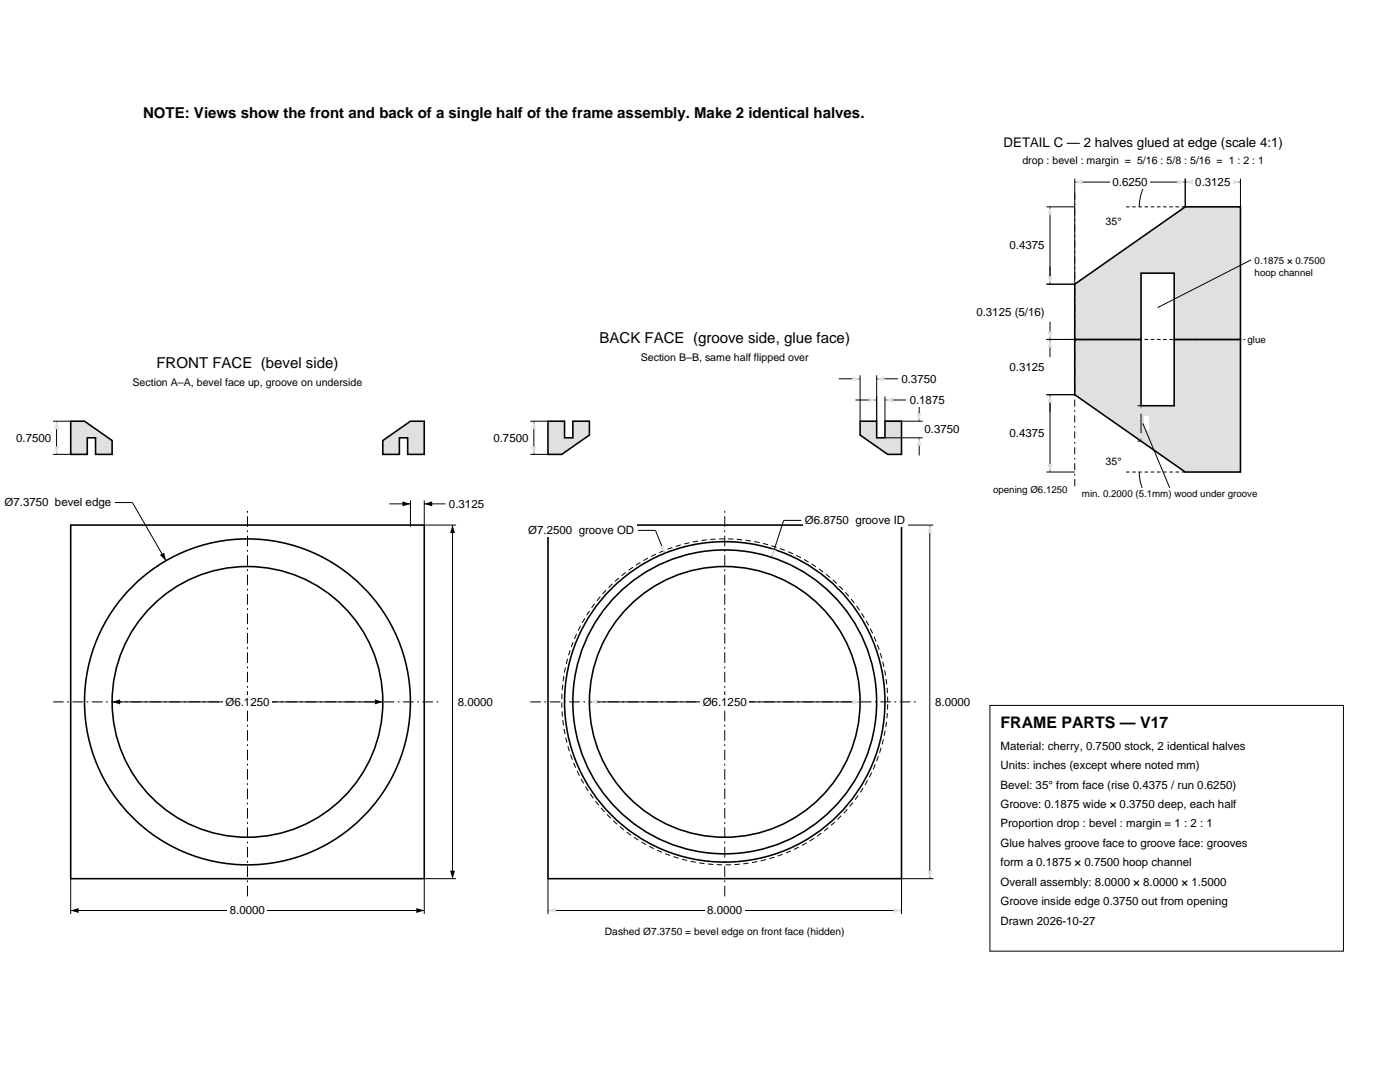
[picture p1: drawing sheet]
<svg xmlns="http://www.w3.org/2000/svg" width="279mm" height="216mm" viewBox="0 0 279 216" stroke-linecap="round" stroke-linejoin="round" font-family="sans-serif">
<g fill="none" stroke="#000" stroke-width=".32">
<path d="M14.1 104.8h70.6v70.5h-70.6z"/>
<circle cx="49.4" cy="140.1" r="32.5"/>
<circle cx="49.4" cy="140.1" r="27"/>
</g>
<path d="M10.6 140.1h77.6M49.4 178.9v-77.7" fill="none" stroke="#000" stroke-width=".2" stroke-dasharray="2.1 .7 .4 .7" stroke-linecap="butt"/>
<path d="M14.1 175.3v7.1M84.7 175.3v7.1M14.1 181.7h70.6" fill="none" stroke="#000" stroke-width=".2"/>
<path d="M14.1 181.7l1.6-.5v1zM83.1 181.2l1.6 .5-1.6 .5z" fill="#000"/>
<path d="M45.5 180.3h7.8v2.7h-7.8z" fill-rule="evenodd" fill="#fff"/>
<path d="M84.7 104.8h6.3M90.3 104.8v70.5M84.7 175.3h6.3" fill="none" stroke="#000" stroke-width=".2"/>
<path d="M90.3 104.8l.5 1.6h-1zM89.8 173.7h1l-.5 1.6z" fill="#000"/>
<path d="M90.9 138.7h7.9v2.7h-7.9z" fill-rule="evenodd" fill="#fff"/>
<path d="M22.4 140.1h54" fill="none" stroke="#000" stroke-width=".2"/>
<path d="M22.4 140.1l1.6-.5v.9zM74.8 139.6l1.6 .5-1.6 .4z" fill="#000"/>
<path d="M44.6 138.7h9.6v2.7h-9.6z" fill-rule="evenodd" fill="#fff"/>
<path d="M22.9 100.3h3.5l6.7 11.6" fill="none" stroke="#000" stroke-width=".2"/>
<path d="M31.9 110.8l.9-.5 .3 1.6z" fill="#000"/>
<path d="M.5 98.9h22.1v2.7h-22.1z" fill-rule="evenodd" fill="#fff"/>
<path d="M81.9 99.8v5.3M84.7 99.8v5M77.7 100.5h4.2M84.7 100.5h4.2" fill="none" stroke="#000" stroke-width=".2"/>
<path d="M80.3 100l1.6 .5-1.6 .5zM84.7 100.5l1.6-.5v1z" fill="#000"/>
<path d="M89.2 99.2h7.8v2.6h-7.8z" fill-rule="evenodd" fill="#fff"/>
<g fill="#e0e0e0" stroke="#000" stroke-width=".32">
<path d="M14.1 84h2.8l5.5 3.9v2.8h-3.3v-3.3h-1.7v3.3h-3.3z" fill-rule="evenodd"/>
<path d="M76.4 87.9l5.5-3.9h2.8v6.7h-3.3v-3.3h-1.7v3.3h-3.3z" fill-rule="evenodd"/>
</g>
<path d="M10.6 90.7h3.5M10.6 84h3.5M11.3 84v6.7" fill="none" stroke="#000" stroke-width=".2"/>
<g fill="#e0e0e0">
<path d="M10.8 89.1h1l-.5 1.6z"/>
<path d="M11.3 84l.5 1.6h-1z"/>
</g>
<g fill="#fff">
<path d="M2.8 86h7.9v2.7h-7.9z" fill-rule="evenodd"/>
<path d="M30.8 70.6h37.2v3.4h-37.2z" fill-rule="evenodd"/>
<path d="M26 75.1h46.8v2.4h-46.8z" fill-rule="evenodd"/>
</g>
<g fill="none" stroke="#000" stroke-width=".32">
<path d="M109.4 104.8h70.5v70.5h-70.5z"/>
<circle cx="144.6" cy="140.1" r="32"/>
<circle cx="144.6" cy="140.1" r="30.3"/>
<circle cx="144.6" cy="140.1" r="27"/>
</g>
<path d="M177.2 140.1a32.5 32.5 0 0 0-48.2-28.6 32.5 32.5 0 0 0-1.9 55.9 32.5 32.5 0 0 0 50-25l.1-2.3" fill="none" stroke="#000" stroke-width=".2" stroke-dasharray="1.1 .7" stroke-linecap="butt"/>
<path d="M105.8 140.1h77.6M144.6 178.9v-77.7" fill="none" stroke="#000" stroke-width=".2" stroke-dasharray="2.1 .7 .4 .7" stroke-linecap="butt"/>
<path d="M109.4 175.3v7.1M179.9 175.3v7.1M109.4 181.7h70.5" fill="none" stroke="#000" stroke-width=".2"/>
<g fill="#e0e0e0">
<path d="M109.4 181.7l1.5-.5v1z"/>
<path d="M178.3 181.2l1.6 .5-1.6 .5z"/>
</g>
<path d="M140.7 180.3h7.9v2.7h-7.9z" fill-rule="evenodd" fill="#fff"/>
<path d="M179.9 104.8h6.4M185.6 104.8v70.5M179.9 175.3h6.4" fill="none" stroke="#000" stroke-width=".2"/>
<g fill="#e0e0e0">
<path d="M185.1 173.7h1l-.5 1.6z"/>
<path d="M185.6 104.8l.5 1.6h-1z"/>
</g>
<path d="M186.2 138.7h7.9v2.7h-7.9z" fill-rule="evenodd" fill="#fff"/>
<path d="M117.6 140.1h54" fill="none" stroke="#000" stroke-width=".2"/>
<g fill="#e0e0e0">
<path d="M170.1 139.6l1.5 .5-1.5 .4z"/>
<path d="M117.6 140.1l1.6-.5v.9z"/>
</g>
<path d="M139.8 138.7h9.7v2.7h-9.7z" fill-rule="evenodd" fill="#fff"/>
<path d="M156.4 103.8l-2.4 7.4" fill="none" stroke="#000" stroke-width=".2"/>
<path d="M154 109.6l1 .3-1 1.3z" fill="#e0e0e0"/>
<path d="M156.4 103.8h3.5" fill="none" stroke="#000" stroke-width=".2"/>
<path d="M160.2 102.5h20.9v2.6h-20.9z" fill-rule="evenodd" fill="#fff"/>
<path d="M130.8 105.8l1.9 4.6" fill="none" stroke="#000" stroke-width=".2"/>
<path d="M131.6 109.1l.9-.3 .2 1.6z" fill="#e0e0e0"/>
<path d="M127.3 105.8h3.5" fill="none" stroke="#000" stroke-width=".2"/>
<g fill="#fff">
<path d="M105 104.5h22v2.6h-22z" fill-rule="evenodd"/>
<path d="M120.3 184.7h48.7v2.4h-48.7z" fill-rule="evenodd"/>
</g>
<g fill="#e0e0e0" stroke="#000" stroke-width=".32">
<path d="M109.4 84h3.3v3.4h1.6v-3.4h3.3v2.8l-5.5 3.9h-2.7z" fill-rule="evenodd"/>
<path d="M171.6 84h3.4v3.4h1.6v-3.4h3.3v6.7h-2.7l-5.6-3.9z" fill-rule="evenodd"/>
</g>
<path d="M105.8 90.7h3.6M105.8 84h3.6M106.5 84v6.7" fill="none" stroke="#000" stroke-width=".2"/>
<g fill="#e0e0e0">
<path d="M106 89.1h1l-.5 1.6z"/>
<path d="M106.5 84l.5 1.6h-1z"/>
</g>
<path d="M98 86h7.9v2.7h-7.9z" fill-rule="evenodd" fill="#fff"/>
<path d="M176.6 87.4h7.5M176.6 84h7.5M183.4 80.5v3.5M183.4 87.4v3.5" fill="none" stroke="#000" stroke-width=".2"/>
<g fill="#e0e0e0">
<path d="M183.4 87.4l.5 1.5h-.9z"/>
<path d="M183 82.5h.9l-.5 1.5z"/>
</g>
<path d="M184.1 84.4h7.8v2.6h-7.8z" fill-rule="evenodd" fill="#fff"/>
<path d="M170.7 79.8h4.3M175 79.1v4.9M176.6 79.1v4.9M176.6 79.8h4.2" fill="none" stroke="#000" stroke-width=".2"/>
<g fill="#e0e0e0">
<path d="M173.4 79.3l1.6 .5-1.6 .5z"/>
<path d="M176.6 79.8l1.6-.5v1z"/>
</g>
<path d="M181.1 78.5h7.9v2.6h-7.9z" fill-rule="evenodd" fill="#fff"/>
<path d="M167.4 75.6h4.2M171.6 74.9v9.1M175 74.9v9.1M175 75.6h4.2" fill="none" stroke="#000" stroke-width=".2"/>
<g fill="#e0e0e0">
<path d="M170.1 75.1l1.5 .5-1.5 .5z"/>
<path d="M175 75.6l1.5-.5v1z"/>
</g>
<g fill="#fff">
<path d="M179.5 74.2h7.8v2.7h-7.8z" fill-rule="evenodd"/>
<path d="M119.2 65.7h50.9v3.4h-50.9z" fill-rule="evenodd"/>
<path d="M127.5 70.1h34.3v2.5h-34.3z" fill-rule="evenodd"/>
</g>
<g fill="#e0e0e0" stroke="#000" stroke-width=".32">
<path d="M214.5 67.7h13.2v13.3h6.6v-13.3h13.3v26.5h-11.1l-22-15.4z" fill-rule="evenodd"/>
<path d="M214.5 56.7l22-15.4h11.1v26.4h-13.3v-13.2h-6.6v13.2h-13.2z" fill-rule="evenodd"/>
</g>
<path d="M212.4 67.7h36.6" fill="none" stroke="#000" stroke-width=".2" stroke-dasharray=".7 .5" stroke-linecap="butt"/>
<path d="M248.5 66.7h4.6v2.3h-4.6z" fill-rule="evenodd" fill="#fff"/>
<path d="M236.5 41.3h-12" fill="none" stroke="#000" stroke-width=".2" stroke-dasharray=".7 .5" stroke-linecap="butt"/>
<path d="M229 36a9.2 9.2 0 0 0-1.6 5.3" fill="none" stroke="#000" stroke-width=".2"/>
<path d="M220.2 42.9h4.1v2.4h-4.1z" fill-rule="evenodd" fill="#fff"/>
<path d="M236.5 94.2h-12" fill="none" stroke="#000" stroke-width=".2" stroke-dasharray=".7 .5" stroke-linecap="butt"/>
<path d="M227.4 94.2a9.2 9.2 0 0 0 1.6 5.3" fill="none" stroke="#000" stroke-width=".2"/>
<path d="M220.2 90.8h4.1v2.5h-4.1z" fill-rule="evenodd" fill="#fff"/>
<path d="M208.8 56.7h5.7M208.8 41.3h5.7M209.5 41.3v15.4" fill="none" stroke="#000" stroke-width=".2"/>
<g fill="#e0e0e0">
<path d="M209.1 55.1h.9l-.5 1.6z"/>
<path d="M209.5 41.3l.5 1.6h-.9z"/>
</g>
<path d="M201.1 47.7h7.8v2.6h-7.8z" fill-rule="evenodd" fill="#fff"/>
<path d="M208.8 56.7h5.7M209.5 53.2v3.5M208.8 67.7h5.7M209.5 67.7v3.6" fill="none" stroke="#000" stroke-width=".2"/>
<g fill="#e0e0e0">
<path d="M209.5 67.7l.5 1.6h-.9z"/>
<path d="M209.1 55.1h.9l-.5 1.6z"/>
</g>
<path d="M194.4 60.9h14.5v2.6h-14.5z" fill-rule="evenodd" fill="#fff"/>
<path d="M208.8 78.8h5.7M209.5 78.8v15.4M208.8 94.2h5.7" fill="none" stroke="#000" stroke-width=".2"/>
<g fill="#e0e0e0">
<path d="M209.1 92.6h.9l-.5 1.6z"/>
<path d="M209.5 78.8l.5 1.5h-.9z"/>
</g>
<path d="M201.1 85.1h7.8v2.7h-7.8z" fill-rule="evenodd" fill="#fff"/>
<path d="M208.8 78.8h5.7M208.8 67.7h5.7M209.5 64.2v3.5M209.5 78.8v3.5" fill="none" stroke="#000" stroke-width=".2"/>
<g fill="#e0e0e0">
<path d="M209.5 78.8l.5 1.5h-.9z"/>
<path d="M209.1 66.1h.9l-.5 1.6z"/>
</g>
<path d="M201.1 71.9h7.8v2.7h-7.8z" fill-rule="evenodd" fill="#fff"/>
<path d="M214.5 35.6v21.1M214.5 36.3h22M236.5 35.6v5.7" fill="none" stroke="#000" stroke-width=".2"/>
<g fill="#e0e0e0">
<path d="M214.5 36.3l1.6-.5v1z"/>
<path d="M234.9 35.8l1.6 .5-1.6 .5z"/>
</g>
<path d="M221.6 35h7.8v2.6h-7.8z" fill-rule="evenodd" fill="#fff"/>
<path d="M236.5 35.6v5.7M236.5 36.3h11.1M247.6 35.6v5.7" fill="none" stroke="#000" stroke-width=".2"/>
<g fill="#e0e0e0">
<path d="M236.5 36.3l1.6-.5v1z"/>
<path d="M246 35.8l1.6 .5-1.6 .5z"/>
</g>
<path d="M238.1 35h7.9v2.6h-7.9z" fill-rule="evenodd" fill="#fff"/>
<path d="M227 81h.7v7h-.7" fill="none" stroke="#000" stroke-width=".2"/>
<g fill="#e0e0e0">
<path d="M227.2 86.4h1l-.5 1.6z"/>
<path d="M227.7 81l.5 1.5h-1z"/>
</g>
<path d="M228.4 83.1h.8v2.7h-.8z" fill-rule="evenodd" fill="#fff"/>
<path d="M228.1 84.5l5.4 12.9" fill="none" stroke="#000" stroke-width=".2"/>
<g fill="#fff">
<path d="M215.5 97.4h35.9v2.3h-35.9z" fill-rule="evenodd"/>
<path d="M199.9 26.8h56.5v3h-56.5z" fill-rule="evenodd"/>
</g>
<path d="M214.5 97v-58.5" fill="none" stroke="#000" stroke-width=".2" stroke-dasharray="1.4 .7 .4 .7" stroke-linecap="butt"/>
<g fill="#fff">
<path d="M197.8 96.7h15.7v2.3h-15.7z" fill-rule="evenodd"/>
<path d="M203.6 30.9h49.1v2.4h-49.1z" fill-rule="evenodd"/>
</g>
<path d="M249.7 51.9l-18.7 9.5" fill="none" stroke="#000" stroke-width=".2"/>
<g fill="#fff">
<path d="M250 50.9h14.9v2.3h-14.9z" fill-rule="evenodd"/>
<path d="M250 53.3h12.5v2.3h-12.5z" fill-rule="evenodd"/>
</g>
<path d="M197.6 140.8h70.5v49h-70.5z" fill="none" stroke="#000" stroke-width=".2"/>
<text font-size="3.2" x="199.7" y="145.3">FRAME PARTS — V17</text>
<g font-size="3">
<text x="28.6" y="23.6">NOTE: Views show the front and back of a single half of the frame assembly. Make 2 identical halves.</text>
<text x="119.6" y="68.5">BACK FACE (groove side, glue face)</text>
<text x="31.2" y="73.5">FRONT FACE (bevel side)</text>
</g>
<text font-size="2.6" x="200.3" y="29.3">DETAIL C — 2 halves glued at edge (scale 4:1)</text>
<g font-size="2.3">
<text x="222" y="37.1">0.6250</text>
<text x="238.5" y="37.1">0.3125</text>
<text x="201.5" y="49.8">0.4375</text>
<text x="194.9" y="63">0.3125 (5/16)</text>
<text x="179.9" y="76.4">0.3750</text>
<text x="201.5" y="74">0.3125</text>
<text x="181.5" y="80.6">0.1875</text>
<text x="3.2" y="88.1">0.7500</text>
<text x="98.5" y="88.1">0.7500</text>
<text x="184.5" y="86.5">0.3750</text>
<text x="201.5" y="87.3">0.4375</text>
<text x=".9" y="101.1">Ø7.3750 bevel edge</text>
<text x="89.6" y="101.3">0.3125</text>
<text x="105.4" y="106.6">Ø7.2500 groove OD</text>
<text x="160.6" y="104.6">Ø6.8750 groove ID</text>
<text x="45" y="140.8">Ø6.1250</text>
<text x="91.4" y="140.8">8.0000</text>
<text x="140.2" y="140.8">Ø6.1250</text>
<text x="186.6" y="140.8">8.0000</text>
<text x="199.7" y="149.6">Material: cherry, 0.7500 stock, 2 identical halves</text>
<text x="199.7" y="153.5">Units: inches (except where noted mm)</text>
<text x="199.7" y="157.3">Bevel: 35° from face (rise 0.4375 / run 0.6250)</text>
<text x="199.7" y="161.2">Groove: 0.1875 wide × 0.3750 deep, each half</text>
<text x="199.7" y="165.1">Proportion drop : bevel : margin = 1 : 2 : 1</text>
<text x="199.7" y="169">Glue halves groove face to groove face: grooves</text>
<text x="199.7" y="172.9">form a 0.1875 × 0.7500 hoop channel</text>
<text x="199.7" y="176.7">Overall assembly: 8.0000 × 8.0000 × 1.5000</text>
<text x="45.9" y="182.5">8.0000</text>
<text x="141.1" y="182.5">8.0000</text>
<text x="199.7" y="180.6">Groove inside edge 0.3750 out from opening</text>
<text x="199.7" y="184.5">Drawn 2026-10-27</text>
</g>
<g font-size="2.1">
<text x="204" y="32.8">drop : bevel : margin = 5/16 : 5/8 : 5/16 = 1 : 2 : 1</text>
<text x="220.6" y="44.8">35°</text>
<text x="26.4" y="77">Section A–A, bevel face up, groove on underside</text>
<text x="127.9" y="72.1">Section B–B, same half flipped over</text>
<text x="220.6" y="92.8">35°</text>
</g>
<text font-size="2" x="120.7" y="186.6">Dashed Ø7.3750 = bevel edge on front face (hidden)</text>
<g font-size="1.9">
<text x="250.4" y="52.6">0.1875 × 0.7500</text>
<text x="250.4" y="55">hoop channel</text>
<text x="249" y="68.5">glue</text>
<text x="198.2" y="98.4">opening Ø6.1250</text>
<text x="215.9" y="99.1">min. 0.2000 (5.1mm) wood under groove</text>
</g>
</svg>
